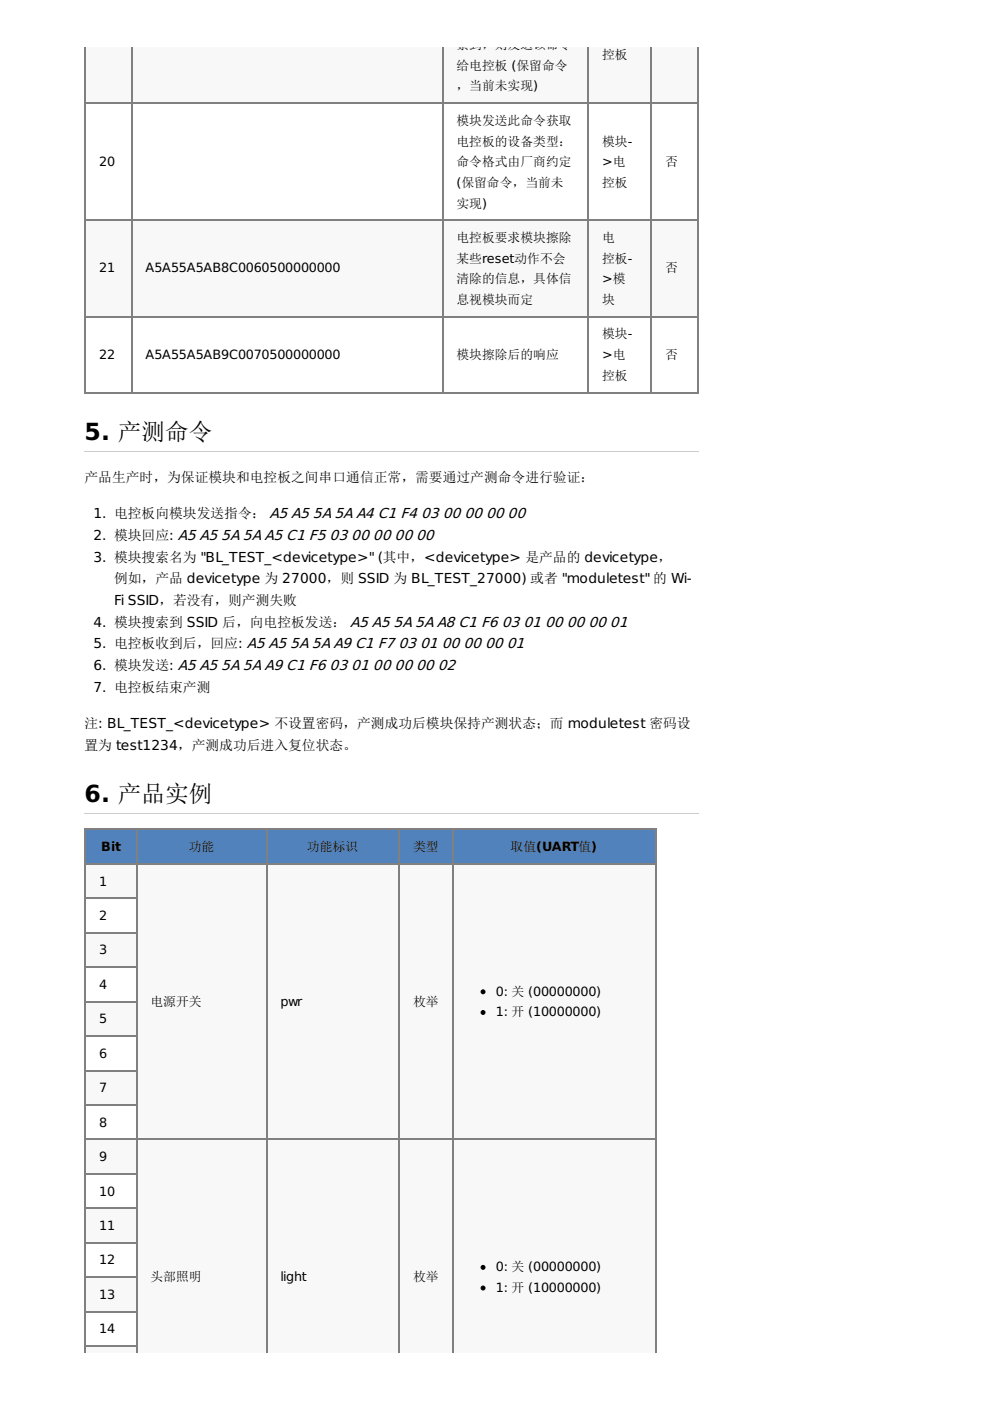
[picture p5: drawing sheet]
<svg xmlns="http://www.w3.org/2000/svg" width="210mm" height="297mm" viewBox="0 0 210 297" stroke-linecap="round" stroke-linejoin="round" font-family="sans-serif">
<g fill="#f8f8f8">
<path d="M18.1 10h9.8v11.9h-9.8z"/>
<path d="M27.9 10h66v11.9h-66z"/>
<path d="M93.9 10h30.8v11.9h-30.8z"/>
<path d="M124.7 10h13.4v11.9h-13.4z"/>
<path d="M138.1 10h9.8v11.9h-9.8z"/>
</g>
<g fill="#fff">
<path d="M18.1 21.9h9.8v24.8h-9.8z"/>
<path d="M27.9 21.9h66v24.8h-66z"/>
<path d="M93.9 21.9h30.8v24.8h-30.8z"/>
<path d="M124.7 21.9h13.4v24.8h-13.4z"/>
<path d="M138.1 21.9h9.8v24.8h-9.8z"/>
</g>
<g fill="#f8f8f8">
<path d="M18.1 46.7h9.8v20.5h-9.8z"/>
<path d="M27.9 46.7h66v20.5h-66z"/>
<path d="M93.9 46.7h30.8v20.5h-30.8z"/>
<path d="M124.7 46.7h13.4v20.5h-13.4z"/>
<path d="M138.1 46.7h9.8v20.5h-9.8z"/>
</g>
<g fill="#fff">
<path d="M18.1 67.2h9.8v16h-9.8z"/>
<path d="M27.9 67.2h66v16h-66z"/>
<path d="M93.9 67.2h30.8v16h-30.8z"/>
<path d="M124.7 67.2h13.4v16h-13.4z"/>
<path d="M138.1 67.2h9.8v16h-9.8z"/>
</g>
<path d="M18.1 9.9v73.5M27.9 9.9v73.5M93.9 9.9v73.5M124.7 9.9v73.5M138.1 9.9v73.5M147.9 9.9v73.5M17.9 21.9h130.2M17.9 46.7h130.2M17.9 67.2h130.2M17.9 83.2h130.2" fill="none" stroke="#808080" stroke-width=".42"/>
<path d="M18.1 175.9h10.9v7.3h-10.9z" fill="#fff"/>
<path d="M18.1 175.9h10.9v7.3h-10.9z" fill="#5182bc"/>
<path d="M29 175.9h27.5v7.3h-27.5z" fill="#fff"/>
<path d="M29 175.9h27.5v7.3h-27.5z" fill="#5182bc"/>
<path d="M56.5 175.9h28.2v7.3h-28.2z" fill="#fff"/>
<path d="M56.5 175.9h28.2v7.3h-28.2z" fill="#5182bc"/>
<path d="M84.7 175.9h11.3v7.3h-11.3z" fill="#fff"/>
<path d="M84.7 175.9h11.3v7.3h-11.3z" fill="#5182bc"/>
<path d="M96 175.9h43.1v7.3h-43.1z" fill="#fff"/>
<path d="M96 175.9h43.1v7.3h-43.1z" fill="#5182bc"/>
<g fill="#f8f8f8">
<path d="M18.1 183.2h10.9v7.3h-10.9z"/>
<path d="M29 183.2h27.5v58.4h-27.5z"/>
<path d="M56.5 183.2h28.2v58.4h-28.2z"/>
<path d="M84.7 183.2h11.3v58.4h-11.3z"/>
<path d="M96 183.2h43.1v58.4h-43.1z"/>
</g>
<path d="M18.1 190.5h10.9v7.3h-10.9z" fill="#fff"/>
<path d="M18.1 197.8h10.9v7.3h-10.9z" fill="#f8f8f8"/>
<path d="M18.1 205.1h10.9v7.3h-10.9z" fill="#fff"/>
<path d="M18.1 212.4h10.9v7.3h-10.9z" fill="#f8f8f8"/>
<path d="M18.1 219.7h10.9v7.3h-10.9z" fill="#fff"/>
<path d="M18.1 227h10.9v7.3h-10.9z" fill="#f8f8f8"/>
<path d="M18.1 234.3h10.9v7.3h-10.9z" fill="#fff"/>
<g fill="#f8f8f8">
<path d="M18.1 241.6h10.9v7.3h-10.9z"/>
<path d="M29 241.6h27.5v45.3h-27.5z"/>
<path d="M56.5 241.6h28.2v45.3h-28.2z"/>
<path d="M84.7 241.6h11.3v45.3h-11.3z"/>
<path d="M96 241.6h43.1v45.3h-43.1z"/>
</g>
<path d="M18.1 248.9h10.9v7.3h-10.9z" fill="#fff"/>
<path d="M18.1 256.2h10.9v7.3h-10.9z" fill="#f8f8f8"/>
<path d="M18.1 263.5h10.9v7.3h-10.9z" fill="#fff"/>
<path d="M18.1 270.8h10.9v7.3h-10.9z" fill="#f8f8f8"/>
<path d="M18.1 278.1h10.9v7.3h-10.9z" fill="#fff"/>
<path d="M18.1 285.4h10.9v1.5h-10.9z" fill="#f8f8f8"/>
<g fill="none" stroke="#808080" stroke-width=".42">
<path d="M17.9 175.9h121.4M18.1 175.7v109.9M29 175.7v111.2M56.5 175.7v111.2M84.7 175.7v111.2M96 175.7v111.2M139.1 175.7v111.2M17.9 183.2h121.4M17.9 190.5h11.3M17.9 197.8h11.3M17.9 205.1h11.3M17.9 212.4h11.3"/>
<path d="M17.9 219.7h11.3M17.9 227h11.3M17.9 234.3h11.3M17.9 241.6h121.4M17.9 248.9h11.3M17.9 256.2h11.3M17.9 263.5h11.3M17.9 270.8h11.3M17.9 278.1h11.3M17.9 285.4h11.3"/>
</g>
<g fill="#808080">
<path d="M17.9 285.2h.4v1.7h-.4z"/>
<path d="M28.8 285.2h.4v1.7h-.4z"/>
</g>
<g fill="#000" stroke="#000" stroke-width=".21">
<circle cx="102.4" cy="214.7" r=".42"/>
<circle cx="102.4" cy="210.3" r=".42"/>
<circle cx="102.4" cy="273.1" r=".42"/>
<circle cx="102.4" cy="268.7" r=".42"/>
</g>
<path d="M17.9 95.6h130.2M17.9 172.4h130.2" fill="none" stroke="#ccc" stroke-width=".21"/>
<g font-size="5">
<text x="17.9" y="93.2">5. 产测命令</text>
<text x="17.9" y="170">6. 产品实例</text>
</g>
<g font-size="3">
<text x="66.3" y="109.9">5A 5A A4 C1 F4</text>
<text x="89.3" y="109.9">03</text>
<text x="93.9" y="109.9">00</text>
<text x="98.5" y="109.9">00</text>
<text x="103" y="109.9">00</text>
<text x="107.6" y="109.9">00</text>
<text x="46.9" y="114.5">5A 5A A5 C1 F5</text>
<text x="69.9" y="114.5">03</text>
<text x="74.5" y="114.5">00</text>
<text x="79.1" y="114.5">00</text>
<text x="83.6" y="114.5">00</text>
<text x="88.2" y="114.5">00</text>
<text x="61.5" y="137.5">5A 5A A9 C1 F7</text>
<text x="83.4" y="132.9">5A 5A A8 C1 F6</text>
<text x="84.5" y="137.5">03</text>
<text x="89.1" y="137.5">01</text>
<text x="93.7" y="137.5">00</text>
<text x="98.2" y="137.5">00</text>
<text x="102.8" y="137.5">00</text>
<text x="106.4" y="132.9">03</text>
<text x="107.4" y="137.5">01</text>
<text x="111" y="132.9">01</text>
<text x="115.6" y="132.9">00</text>
<text x="120.2" y="132.9">00</text>
<text x="124.7" y="132.9">00</text>
<text x="129.3" y="132.9">01</text>
<text x="46.9" y="142.1">5A 5A A9 C1 F6</text>
<text x="69.9" y="142.1">03</text>
<text x="74.5" y="142.1">01</text>
<text x="79.1" y="142.1">00</text>
<text x="83.6" y="142.1">00</text>
<text x="88.2" y="142.1">00</text>
<text x="92.8" y="142.1">02</text>
</g>
<g font-size="2.9">
<text x="17.9" y="102.2">产品生产时，为保证模块和电控板之间串口通信正常，需要通过产测命令进行验证：</text>
<text x="19.8" y="109.9">1. 电控板向模块发送指令： A5 A5</text>
<text x="19.8" y="114.5">2. 模块回应: A5 A5</text>
<text x="19.8" y="119.1">3. 模块搜索名为 &quot;BL_TEST_&lt;devicetype&gt;&quot; (其中，&lt;devicetype&gt; 是产品的 devicetype，</text>
<text x="24.2" y="123.7">例如，产品 devicetype 为 27000，则 SSID 为 BL_TEST_27000) 或者 &quot;moduletest&quot; 的 Wi-</text>
<text x="24.2" y="128.3">Fi SSID，若没有，则产测失败</text>
<text x="19.8" y="132.9">4. 模块搜索到 SSID 后，向电控板发送： A5 A5</text>
<text x="19.8" y="137.5">5. 电控板收到后，回应: A5 A5</text>
<text x="19.8" y="142.1">6. 模块发送: A5 A5</text>
<text x="19.8" y="146.6">7. 电控板结束产测</text>
<text x="17.9" y="154.4">注: BL_TEST_&lt;devicetype&gt; 不设置密码，产测成功后模块保持产测状态；而 moduletest 密码设</text>
<text x="17.9" y="159">置为 test1234，产测成功后进入复位状态。</text>
</g>
<g font-size="2.7">
<text x="96.8" y="10.4">索到，则发送该命令</text>
<text x="96.8" y="14.8">给电控板 (保留命令</text>
<text x="127.7" y="12.5">控板</text>
<text x="96.8" y="19.2">，当前未实现)</text>
<text x="96.8" y="26.5">模块发送此命令获取</text>
<text x="21" y="35.2">20</text>
<text x="96.8" y="30.9">电控板的设备类型：</text>
<text x="96.8" y="35.2">命令格式由厂商约定</text>
<text x="127.7" y="30.9">模块-</text>
<text x="127.7" y="35.2">&gt;电</text>
<text x="141" y="35.2">否</text>
<text x="96.8" y="39.6">(保留命令，当前未</text>
<text x="127.7" y="39.6">控板</text>
<text x="96.8" y="44">实现)</text>
<text x="96.8" y="51.3">电控板要求模块擦除</text>
<text x="127.7" y="51.3">电</text>
<text x="21" y="57.8">21</text>
<text x="30.9" y="57.8">A5A55A5AB8C0060500000000</text>
<text x="96.8" y="55.7">某些reset动作不会</text>
<text x="127.7" y="55.7">控板-</text>
<text x="141" y="57.8">否</text>
<text x="96.8" y="60.1">清除的信息，具体信</text>
<text x="96.8" y="64.4">息视模块而定</text>
<text x="127.7" y="60.1">&gt;模</text>
<text x="127.7" y="64.4">块</text>
<text x="127.7" y="71.7">模块-</text>
<text x="21" y="76.1">22</text>
<text x="30.9" y="76.1">A5A55A5AB9C0070500000000</text>
<text x="96.8" y="76.1">模块擦除后的响应</text>
<text x="127.7" y="76.1">&gt;电</text>
<text x="141" y="76.1">否</text>
<text x="127.7" y="80.5">控板</text>
<text x="21.5" y="180.4">Bit</text>
<text x="40" y="180.4">功能</text>
<text x="65.1" y="180.4">功能标识</text>
<text x="87.6" y="180.4">类型</text>
<text x="108.3" y="180.4">取值(UART值)</text>
<text x="21" y="187.8">1</text>
<text x="21" y="195.1">2</text>
<text x="21" y="202.4">3</text>
<text x="21" y="209.7">4</text>
<text x="31.9" y="213.2">电源开关</text>
<text x="59.4" y="213.2">pwr</text>
<text x="87.6" y="213.2">枚举</text>
<text x="105.1" y="211.1">0: 关 (00000000)</text>
<text x="105.1" y="215.5">1: 开 (10000000)</text>
<text x="21" y="217">5</text>
<text x="21" y="224.3">6</text>
<text x="21" y="231.6">7</text>
<text x="21" y="238.9">8</text>
<text x="21" y="246.2">9</text>
<text x="21" y="253.5">10</text>
<text x="21" y="260.8">11</text>
<text x="21" y="268.1">12</text>
<text x="105.1" y="269.5">0: 关 (00000000)</text>
<text x="21" y="275.4">13</text>
<text x="31.9" y="271.6">头部照明</text>
<text x="59.4" y="271.6">light</text>
<text x="87.6" y="271.6">枚举</text>
<text x="105.1" y="273.9">1: 开 (10000000)</text>
<text x="21" y="282.7">14</text>
</g>
</svg>
